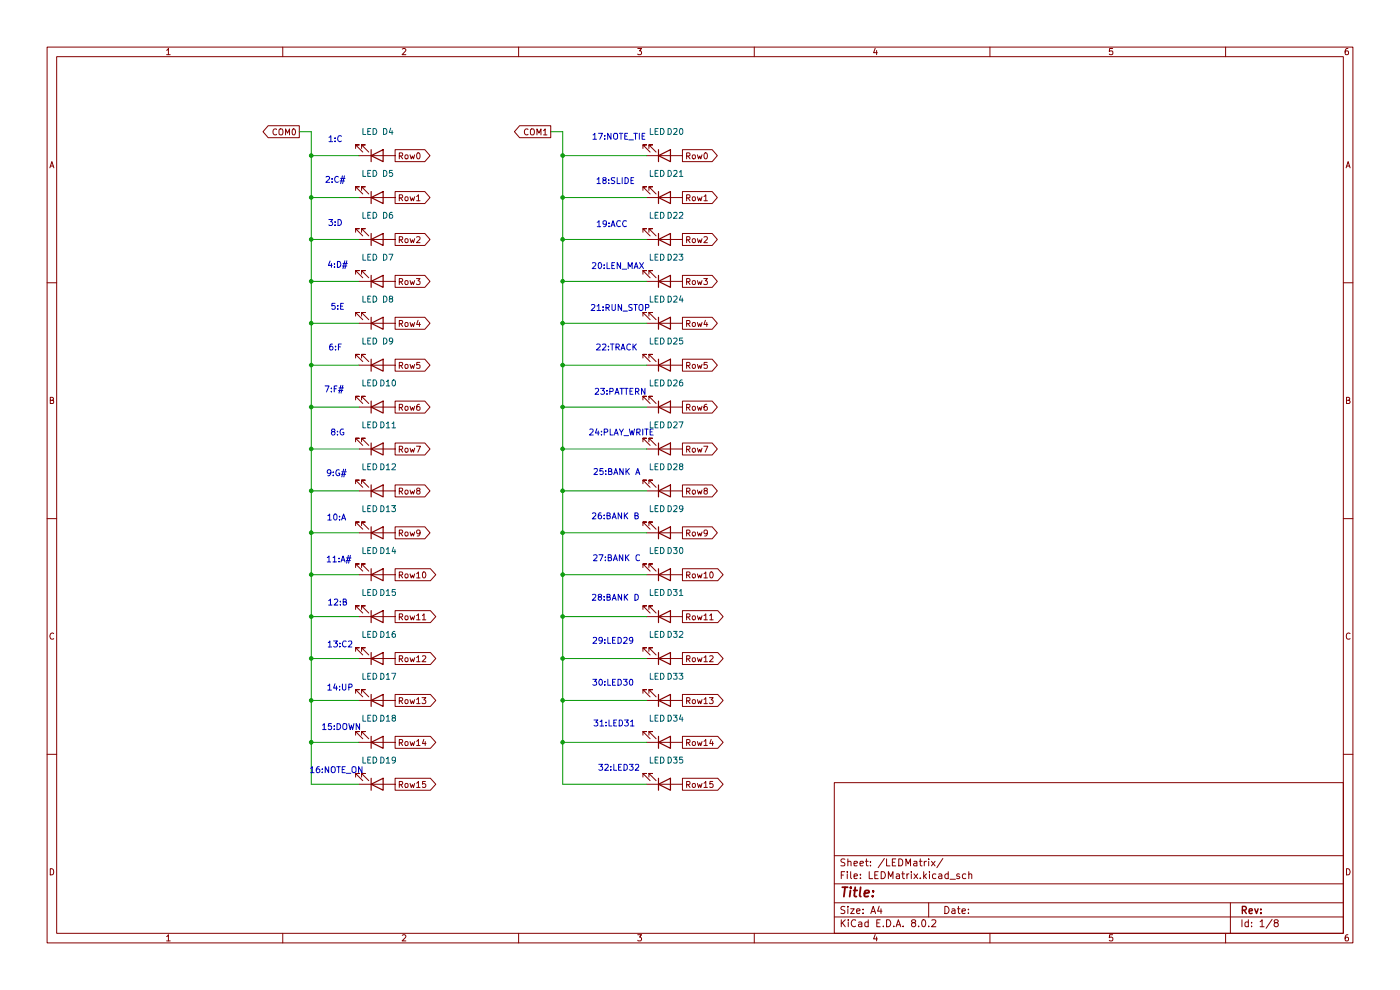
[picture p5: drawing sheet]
(kicad_sch
 (version 20231120)
 (generator "eeschema")
 (generator_version "8.0")
 (paper "A4")
 (lib_symbols
  (symbol "Device:LED"
   (pin_numbers hide)
   (pin_names
    (offset 1.016) hide) (exclude_from_sim no) (in_bom yes) (on_board yes)
   (property "Reference" "D" (at 0 2.54 0) (effects (font (size 1.27 1.27))))
   (property "Value" "LED" (at 0 -2.54 0) (effects (font (size 1.27 1.27))))
   (property "Footprint" "" (at 0 0 0) (effects (font (size 1.27 1.27)) (hide yes)))
   (property "Datasheet" "~" (at 0 0 0) (effects (font (size 1.27 1.27)) (hide yes)))
   (property "Description" "Light emitting diode" (at 0 0 0) (effects (font (size 1.27 1.27)) (hide yes)))
   (symbol "LED_0_1"
    (polyline (pts (xy -1.27 -1.27) (xy -1.27 1.27)) (stroke (width 0.254) (type default)) (fill (type none)))
    (polyline (pts (xy -1.27 0) (xy 1.27 0)) (stroke (width 0) (type default)) (fill (type none)))
    (polyline (pts (xy 1.27 -1.27) (xy 1.27 1.27) (xy -1.27 0) (xy 1.27 -1.27)) (stroke (width 0.254) (type default)) (fill (type none)))
    (polyline (pts (xy -3.048 -0.762) (xy -4.572 -2.286) (xy -3.81 -2.286) (xy -4.572 -2.286) (xy -4.572 -1.524)) (stroke (width 0) (type default)) (fill (type none)))
    (polyline (pts (xy -1.778 -0.762) (xy -3.302 -2.286) (xy -2.54 -2.286) (xy -3.302 -2.286) (xy -3.302 -1.524)) (stroke (width 0) (type default)) (fill (type none))))
   (symbol "LED_1_1"
    (pin passive line (at -3.81 0 0) (length 2.54) (name "K" (effects (font (size 1.27 1.27)))) (number "1" (effects (font (size 1.27 1.27)))))
    (pin passive line (at 3.81 0 180) (length 2.54) (name "A" (effects (font (size 1.27 1.27)))) (number "2" (effects (font (size 1.27 1.27))))))))
 (junction
  (at 66.04 148.59)
  (diameter 0)
  (color 0 0 0 0))
 (junction
  (at 119.38 157.48)
  (diameter 0)
  (color 0 0 0 0))
 (junction
  (at 119.38 139.7)
  (diameter 0)
  (color 0 0 0 0))
 (junction
  (at 119.38 104.14)
  (diameter 0)
  (color 0 0 0 0))
 (junction
  (at 119.38 33.02)
  (diameter 0)
  (color 0 0 0 0))
 (junction
  (at 66.04 95.25)
  (diameter 0)
  (color 0 0 0 0))
 (junction
  (at 119.38 113.03)
  (diameter 0)
  (color 0 0 0 0))
 (junction
  (at 119.38 148.59)
  (diameter 0)
  (color 0 0 0 0))
 (junction
  (at 66.04 77.47)
  (diameter 0)
  (color 0 0 0 0))
 (junction
  (at 66.04 33.02)
  (diameter 0)
  (color 0 0 0 0))
 (junction
  (at 119.38 77.47)
  (diameter 0)
  (color 0 0 0 0))
 (junction
  (at 119.38 41.91)
  (diameter 0)
  (color 0 0 0 0))
 (junction
  (at 66.04 104.14)
  (diameter 0)
  (color 0 0 0 0))
 (junction
  (at 119.38 121.92)
  (diameter 0)
  (color 0 0 0 0))
 (junction
  (at 119.38 50.8)
  (diameter 0)
  (color 0 0 0 0))
 (junction
  (at 66.04 50.8)
  (diameter 0)
  (color 0 0 0 0))
 (junction
  (at 119.38 95.25)
  (diameter 0)
  (color 0 0 0 0))
 (junction
  (at 66.04 139.7)
  (diameter 0)
  (color 0 0 0 0))
 (junction
  (at 66.04 41.91)
  (diameter 0)
  (color 0 0 0 0))
 (junction
  (at 66.04 157.48)
  (diameter 0)
  (color 0 0 0 0))
 (junction
  (at 119.38 68.58)
  (diameter 0)
  (color 0 0 0 0))
 (junction
  (at 66.04 113.03)
  (diameter 0)
  (color 0 0 0 0))
 (junction
  (at 119.38 59.69)
  (diameter 0)
  (color 0 0 0 0))
 (junction
  (at 119.38 130.81)
  (diameter 0)
  (color 0 0 0 0))
 (junction
  (at 66.04 68.58)
  (diameter 0)
  (color 0 0 0 0))
 (junction
  (at 66.04 121.92)
  (diameter 0)
  (color 0 0 0 0))
 (junction
  (at 119.38 86.36)
  (diameter 0)
  (color 0 0 0 0))
 (junction
  (at 66.04 130.81)
  (diameter 0)
  (color 0 0 0 0))
 (junction
  (at 66.04 86.36)
  (diameter 0)
  (color 0 0 0 0))
 (junction
  (at 66.04 59.69)
  (diameter 0)
  (color 0 0 0 0))
 (wire
  (pts (xy 119.38 148.59) (xy 119.38 157.48))
  (stroke (width 0) (type default)))
 (wire
  (pts (xy 119.38 121.92) (xy 137.16 121.92))
  (stroke (width 0) (type default)))
 (wire
  (pts (xy 119.38 68.58) (xy 119.38 77.47))
  (stroke (width 0) (type default)))
 (wire
  (pts (xy 119.38 41.91) (xy 119.38 50.8))
  (stroke (width 0) (type default)))
 (wire
  (pts (xy 63.5 27.94) (xy 66.04 27.94))
  (stroke (width 0) (type default)))
 (wire
  (pts (xy 119.38 139.7) (xy 119.38 148.59))
  (stroke (width 0) (type default)))
 (wire
  (pts (xy 119.38 121.92) (xy 119.38 130.81))
  (stroke (width 0) (type default)))
 (wire
  (pts (xy 66.04 148.59) (xy 66.04 157.48))
  (stroke (width 0) (type default)))
 (wire
  (pts (xy 119.38 113.03) (xy 119.38 121.92))
  (stroke (width 0) (type default)))
 (wire
  (pts (xy 76.2 121.92) (xy 66.04 121.92))
  (stroke (width 0) (type default)))
 (wire
  (pts (xy 119.38 95.25) (xy 119.38 104.14))
  (stroke (width 0) (type default)))
 (wire
  (pts (xy 119.38 139.7) (xy 137.16 139.7))
  (stroke (width 0) (type default)))
 (wire
  (pts (xy 66.04 41.91) (xy 66.04 50.8))
  (stroke (width 0) (type default)))
 (wire
  (pts (xy 76.2 157.48) (xy 66.04 157.48))
  (stroke (width 0) (type default)))
 (wire
  (pts (xy 119.38 166.37) (xy 137.16 166.37))
  (stroke (width 0) (type default)))
 (wire
  (pts (xy 66.04 113.03) (xy 66.04 121.92))
  (stroke (width 0) (type default)))
 (wire
  (pts (xy 76.2 148.59) (xy 66.04 148.59))
  (stroke (width 0) (type default)))
 (wire
  (pts (xy 119.38 59.69) (xy 119.38 68.58))
  (stroke (width 0) (type default)))
 (wire
  (pts (xy 119.38 95.25) (xy 137.16 95.25))
  (stroke (width 0) (type default)))
 (wire
  (pts (xy 76.2 104.14) (xy 66.04 104.14))
  (stroke (width 0) (type default)))
 (wire
  (pts (xy 66.04 77.47) (xy 66.04 86.36))
  (stroke (width 0) (type default)))
 (wire
  (pts (xy 66.04 121.92) (xy 66.04 130.81))
  (stroke (width 0) (type default)))
 (wire
  (pts (xy 66.04 130.81) (xy 66.04 139.7))
  (stroke (width 0) (type default)))
 (wire
  (pts (xy 119.38 113.03) (xy 137.16 113.03))
  (stroke (width 0) (type default)))
 (wire
  (pts (xy 76.2 95.25) (xy 66.04 95.25))
  (stroke (width 0) (type default)))
 (wire
  (pts (xy 66.04 86.36) (xy 66.04 95.25))
  (stroke (width 0) (type default)))
 (wire
  (pts (xy 119.38 130.81) (xy 119.38 139.7))
  (stroke (width 0) (type default)))
 (wire
  (pts (xy 76.2 130.81) (xy 66.04 130.81))
  (stroke (width 0) (type default)))
 (wire
  (pts (xy 76.2 50.8) (xy 66.04 50.8))
  (stroke (width 0) (type default)))
 (wire
  (pts (xy 119.38 27.94) (xy 119.38 33.02))
  (stroke (width 0) (type default)))
 (wire
  (pts (xy 76.2 113.03) (xy 66.04 113.03))
  (stroke (width 0) (type default)))
 (wire
  (pts (xy 119.38 33.02) (xy 119.38 41.91))
  (stroke (width 0) (type default)))
 (wire
  (pts (xy 119.38 130.81) (xy 137.16 130.81))
  (stroke (width 0) (type default)))
 (wire
  (pts (xy 66.04 157.48) (xy 66.04 166.37))
  (stroke (width 0) (type default)))
 (wire
  (pts (xy 66.04 50.8) (xy 66.04 59.69))
  (stroke (width 0) (type default)))
 (wire
  (pts (xy 119.38 86.36) (xy 137.16 86.36))
  (stroke (width 0) (type default)))
 (wire
  (pts (xy 76.2 86.36) (xy 66.04 86.36))
  (stroke (width 0) (type default)))
 (wire
  (pts (xy 66.04 59.69) (xy 66.04 68.58))
  (stroke (width 0) (type default)))
 (wire
  (pts (xy 119.38 157.48) (xy 119.38 166.37))
  (stroke (width 0) (type default)))
 (wire
  (pts (xy 119.38 50.8) (xy 119.38 59.69))
  (stroke (width 0) (type default)))
 (wire
  (pts (xy 76.2 41.91) (xy 66.04 41.91))
  (stroke (width 0) (type default)))
 (wire
  (pts (xy 76.2 139.7) (xy 66.04 139.7))
  (stroke (width 0) (type default)))
 (wire
  (pts (xy 119.38 33.02) (xy 137.16 33.02))
  (stroke (width 0) (type default)))
 (wire
  (pts (xy 76.2 33.02) (xy 66.04 33.02))
  (stroke (width 0) (type default)))
 (wire
  (pts (xy 119.38 41.91) (xy 137.16 41.91))
  (stroke (width 0) (type default)))
 (wire
  (pts (xy 119.38 157.48) (xy 137.16 157.48))
  (stroke (width 0) (type default)))
 (wire
  (pts (xy 76.2 77.47) (xy 66.04 77.47))
  (stroke (width 0) (type default)))
 (wire
  (pts (xy 119.38 77.47) (xy 137.16 77.47))
  (stroke (width 0) (type default)))
 (wire
  (pts (xy 119.38 59.69) (xy 137.16 59.69))
  (stroke (width 0) (type default)))
 (wire
  (pts (xy 76.2 59.69) (xy 66.04 59.69))
  (stroke (width 0) (type default)))
 (wire
  (pts (xy 119.38 104.14) (xy 137.16 104.14))
  (stroke (width 0) (type default)))
 (wire
  (pts (xy 119.38 77.47) (xy 119.38 86.36))
  (stroke (width 0) (type default)))
 (wire
  (pts (xy 119.38 68.58) (xy 137.16 68.58))
  (stroke (width 0) (type default)))
 (wire
  (pts (xy 66.04 27.94) (xy 66.04 33.02))
  (stroke (width 0) (type default)))
 (wire
  (pts (xy 119.38 148.59) (xy 137.16 148.59))
  (stroke (width 0) (type default)))
 (wire
  (pts (xy 66.04 95.25) (xy 66.04 104.14))
  (stroke (width 0) (type default)))
 (wire
  (pts (xy 119.38 86.36) (xy 119.38 95.25))
  (stroke (width 0) (type default)))
 (wire
  (pts (xy 119.38 50.8) (xy 137.16 50.8))
  (stroke (width 0) (type default)))
 (wire
  (pts (xy 119.38 104.14) (xy 119.38 113.03))
  (stroke (width 0) (type default)))
 (wire
  (pts (xy 66.04 104.14) (xy 66.04 113.03))
  (stroke (width 0) (type default)))
 (wire
  (pts (xy 76.2 68.58) (xy 66.04 68.58))
  (stroke (width 0) (type default)))
 (wire
  (pts (xy 76.2 166.37) (xy 66.04 166.37))
  (stroke (width 0) (type default)))
 (wire
  (pts (xy 66.04 33.02) (xy 66.04 41.91))
  (stroke (width 0) (type default)))
 (wire
  (pts (xy 66.04 139.7) (xy 66.04 148.59))
  (stroke (width 0) (type default)))
 (wire
  (pts (xy 116.84 27.94) (xy 119.38 27.94))
  (stroke (width 0) (type default)))
 (wire
  (pts (xy 66.04 68.58) (xy 66.04 77.47))
  (stroke (width 0) (type default)))
 (text "14:UP"
  (exclude_from_sim no)
  (at 72.136 146.05 0)
  (effects (font (size 1.27 1.27))))
 (text "18:SLIDE"
  (exclude_from_sim no)
  (at 130.556 38.608 0)
  (effects (font (size 1.27 1.27))))
 (text "31:LED31"
  (exclude_from_sim no)
  (at 130.302 153.67 0)
  (effects (font (size 1.27 1.27))))
 (text "3:D"
  (exclude_from_sim no)
  (at 71.12 47.498 0)
  (effects (font (size 1.27 1.27))))
 (text "28:BANK D"
  (exclude_from_sim no)
  (at 130.556 127 0)
  (effects (font (size 1.27 1.27))))
 (text "13:C2"
  (exclude_from_sim no)
  (at 72.136 136.906 0)
  (effects (font (size 1.27 1.27))))
 (text "32:LED32"
  (exclude_from_sim no)
  (at 131.318 163.068 0)
  (effects (font (size 1.27 1.27))))
 (text "21:RUN_STOP"
  (exclude_from_sim no)
  (at 131.572 65.532 0)
  (effects (font (size 1.27 1.27))))
 (text "25:BANK A"
  (exclude_from_sim no)
  (at 130.81 100.33 0)
  (effects (font (size 1.27 1.27))))
 (text "6:F\n"
  (exclude_from_sim no)
  (at 71.12 73.914 0)
  (effects (font (size 1.27 1.27))))
 (text "15:DOWN"
  (exclude_from_sim no)
  (at 72.39 154.432 0)
  (effects (font (size 1.27 1.27))))
 (text "30:LED30"
  (exclude_from_sim no)
  (at 130.048 145.034 0)
  (effects (font (size 1.27 1.27))))
 (text "22:TRACK"
  (exclude_from_sim no)
  (at 130.81 73.914 0)
  (effects (font (size 1.27 1.27))))
 (text "11:A#"
  (exclude_from_sim no)
  (at 71.882 118.872 0)
  (effects (font (size 1.27 1.27))))
 (text "5:E"
  (exclude_from_sim no)
  (at 71.628 65.278 0)
  (effects (font (size 1.27 1.27))))
 (text "19:ACC"
  (exclude_from_sim no)
  (at 129.794 47.752 0)
  (effects (font (size 1.27 1.27))))
 (text "17:NOTE_TIE"
  (exclude_from_sim no)
  (at 131.318 29.21 0)
  (effects (font (size 1.27 1.27))))
 (text "20:LEN_MAX"
  (exclude_from_sim no)
  (at 131.064 56.642 0)
  (effects (font (size 1.27 1.27))))
 (text "10:A"
  (exclude_from_sim no)
  (at 71.374 109.982 0)
  (effects (font (size 1.27 1.27))))
 (text "29:LED29"
  (exclude_from_sim no)
  (at 130.048 136.144 0)
  (effects (font (size 1.27 1.27))))
 (text "12:B"
  (exclude_from_sim no)
  (at 71.628 128.016 0)
  (effects (font (size 1.27 1.27))))
 (text "8:G"
  (exclude_from_sim no)
  (at 71.628 91.948 0)
  (effects (font (size 1.27 1.27))))
 (text "4:D#"
  (exclude_from_sim no)
  (at 71.628 56.388 0)
  (effects (font (size 1.27 1.27))))
 (text "26:BANK B"
  (exclude_from_sim no)
  (at 130.556 109.728 0)
  (effects (font (size 1.27 1.27))))
 (text "9:G#"
  (exclude_from_sim no)
  (at 71.374 100.584 0)
  (effects (font (size 1.27 1.27))))
 (text "2:C#"
  (exclude_from_sim no)
  (at 71.12 38.354 0)
  (effects (font (size 1.27 1.27))))
 (text "1:C"
  (exclude_from_sim no)
  (at 71.12 29.718 0)
  (effects (font (size 1.27 1.27))))
 (text "7:F#\n"
  (exclude_from_sim no)
  (at 70.866 82.804 0)
  (effects (font (size 1.27 1.27))))
 (text "27:BANK C"
  (exclude_from_sim no)
  (at 130.81 118.618 0)
  (effects (font (size 1.27 1.27))))
 (text "16:NOTE_ON"
  (exclude_from_sim no)
  (at 71.374 163.576 0)
  (effects (font (size 1.27 1.27))))
 (text "24:PLAY_WRITE"
  (exclude_from_sim no)
  (at 131.826 91.948 0)
  (effects (font (size 1.27 1.27))))
 (text "23:PATTERN"
  (exclude_from_sim no)
  (at 131.572 83.312 0)
  (effects (font (size 1.27 1.27))))
 (global_label "Row0"
  (shape output)
  (at 83.82 33.02 0)
  (fields_autoplaced yes)
  (effects (font (size 1.27 1.27)) (justify left))
  (property "Intersheetrefs" "${INTERSHEET_REFS}" (at 91.7642 33.02 0) (effects (font (size 1.27 1.27)) (justify left) (hide yes))))
 (global_label "Row2"
  (shape output)
  (at 144.78 50.8 0)
  (fields_autoplaced yes)
  (effects (font (size 1.27 1.27)) (justify left))
  (property "Intersheetrefs" "${INTERSHEET_REFS}" (at 152.7242 50.8 0) (effects (font (size 1.27 1.27)) (justify left) (hide yes))))
 (global_label "Row2"
  (shape output)
  (at 83.82 50.8 0)
  (fields_autoplaced yes)
  (effects (font (size 1.27 1.27)) (justify left))
  (property "Intersheetrefs" "${INTERSHEET_REFS}" (at 91.7642 50.8 0) (effects (font (size 1.27 1.27)) (justify left) (hide yes))))
 (global_label "Row3"
  (shape output)
  (at 144.78 59.69 0)
  (fields_autoplaced yes)
  (effects (font (size 1.27 1.27)) (justify left))
  (property "Intersheetrefs" "${INTERSHEET_REFS}" (at 152.7242 59.69 0) (effects (font (size 1.27 1.27)) (justify left) (hide yes))))
 (global_label "Row5"
  (shape output)
  (at 83.82 77.47 0)
  (fields_autoplaced yes)
  (effects (font (size 1.27 1.27)) (justify left))
  (property "Intersheetrefs" "${INTERSHEET_REFS}" (at 91.7642 77.47 0) (effects (font (size 1.27 1.27)) (justify left) (hide yes))))
 (global_label "Row6"
  (shape output)
  (at 83.82 86.36 0)
  (fields_autoplaced yes)
  (effects (font (size 1.27 1.27)) (justify left))
  (property "Intersheetrefs" "${INTERSHEET_REFS}" (at 91.7642 86.36 0) (effects (font (size 1.27 1.27)) (justify left) (hide yes))))
 (global_label "Row14"
  (shape output)
  (at 144.78 157.48 0)
  (fields_autoplaced yes)
  (effects (font (size 1.27 1.27)) (justify left))
  (property "Intersheetrefs" "${INTERSHEET_REFS}" (at 152.7242 157.48 0) (effects (font (size 1.27 1.27)) (justify left) (hide yes))))
 (global_label "Row8"
  (shape output)
  (at 83.82 104.14 0)
  (fields_autoplaced yes)
  (effects (font (size 1.27 1.27)) (justify left))
  (property "Intersheetrefs" "${INTERSHEET_REFS}" (at 91.7642 104.14 0) (effects (font (size 1.27 1.27)) (justify left) (hide yes))))
 (global_label "Row7"
  (shape output)
  (at 83.82 95.25 0)
  (fields_autoplaced yes)
  (effects (font (size 1.27 1.27)) (justify left))
  (property "Intersheetrefs" "${INTERSHEET_REFS}" (at 91.7642 95.25 0) (effects (font (size 1.27 1.27)) (justify left) (hide yes))))
 (global_label "Row13"
  (shape output)
  (at 83.82 148.59 0)
  (fields_autoplaced yes)
  (effects (font (size 1.27 1.27)) (justify left))
  (property "Intersheetrefs" "${INTERSHEET_REFS}" (at 91.7642 148.59 0) (effects (font (size 1.27 1.27)) (justify left) (hide yes))))
 (global_label "Row1"
  (shape output)
  (at 144.78 41.91 0)
  (fields_autoplaced yes)
  (effects (font (size 1.27 1.27)) (justify left))
  (property "Intersheetrefs" "${INTERSHEET_REFS}" (at 152.7242 41.91 0) (effects (font (size 1.27 1.27)) (justify left) (hide yes))))
 (global_label "Row11"
  (shape output)
  (at 83.82 130.81 0)
  (fields_autoplaced yes)
  (effects (font (size 1.27 1.27)) (justify left))
  (property "Intersheetrefs" "${INTERSHEET_REFS}" (at 91.7642 130.81 0) (effects (font (size 1.27 1.27)) (justify left) (hide yes))))
 (global_label "Row9"
  (shape output)
  (at 144.78 113.03 0)
  (fields_autoplaced yes)
  (effects (font (size 1.27 1.27)) (justify left))
  (property "Intersheetrefs" "${INTERSHEET_REFS}" (at 152.7242 113.03 0) (effects (font (size 1.27 1.27)) (justify left) (hide yes))))
 (global_label "Row14"
  (shape output)
  (at 83.82 157.48 0)
  (fields_autoplaced yes)
  (effects (font (size 1.27 1.27)) (justify left))
  (property "Intersheetrefs" "${INTERSHEET_REFS}" (at 91.7642 157.48 0) (effects (font (size 1.27 1.27)) (justify left) (hide yes))))
 (global_label "Row7"
  (shape output)
  (at 144.78 95.25 0)
  (fields_autoplaced yes)
  (effects (font (size 1.27 1.27)) (justify left))
  (property "Intersheetrefs" "${INTERSHEET_REFS}" (at 152.7242 95.25 0) (effects (font (size 1.27 1.27)) (justify left) (hide yes))))
 (global_label "Row0"
  (shape output)
  (at 144.78 33.02 0)
  (fields_autoplaced yes)
  (effects (font (size 1.27 1.27)) (justify left))
  (property "Intersheetrefs" "${INTERSHEET_REFS}" (at 152.7242 33.02 0) (effects (font (size 1.27 1.27)) (justify left) (hide yes))))
 (global_label "Row15"
  (shape output)
  (at 83.82 166.37 0)
  (fields_autoplaced yes)
  (effects (font (size 1.27 1.27)) (justify left))
  (property "Intersheetrefs" "${INTERSHEET_REFS}" (at 91.7642 166.37 0) (effects (font (size 1.27 1.27)) (justify left) (hide yes))))
 (global_label "Row10"
  (shape output)
  (at 83.82 121.92 0)
  (fields_autoplaced yes)
  (effects (font (size 1.27 1.27)) (justify left))
  (property "Intersheetrefs" "${INTERSHEET_REFS}" (at 91.7642 121.92 0) (effects (font (size 1.27 1.27)) (justify left) (hide yes))))
 (global_label "Row9"
  (shape output)
  (at 83.82 113.03 0)
  (fields_autoplaced yes)
  (effects (font (size 1.27 1.27)) (justify left))
  (property "Intersheetrefs" "${INTERSHEET_REFS}" (at 91.7642 113.03 0) (effects (font (size 1.27 1.27)) (justify left) (hide yes))))
 (global_label "Row12"
  (shape output)
  (at 144.78 139.7 0)
  (fields_autoplaced yes)
  (effects (font (size 1.27 1.27)) (justify left))
  (property "Intersheetrefs" "${INTERSHEET_REFS}" (at 152.7242 139.7 0) (effects (font (size 1.27 1.27)) (justify left) (hide yes))))
 (global_label "COM1"
  (shape output)
  (at 116.84 27.94 180)
  (fields_autoplaced yes)
  (effects (font (size 1.27 1.27)) (justify right))
  (property "Intersheetrefs" "${INTERSHEET_REFS}" (at 103.5739 27.94 0) (effects (font (size 1.27 1.27)) (justify right) (hide yes))))
 (global_label "Row6"
  (shape output)
  (at 144.78 86.36 0)
  (fields_autoplaced yes)
  (effects (font (size 1.27 1.27)) (justify left))
  (property "Intersheetrefs" "${INTERSHEET_REFS}" (at 152.7242 86.36 0) (effects (font (size 1.27 1.27)) (justify left) (hide yes))))
 (global_label "Row15"
  (shape output)
  (at 144.78 166.37 0)
  (fields_autoplaced yes)
  (effects (font (size 1.27 1.27)) (justify left))
  (property "Intersheetrefs" "${INTERSHEET_REFS}" (at 152.7242 166.37 0) (effects (font (size 1.27 1.27)) (justify left) (hide yes))))
 (global_label "Row4"
  (shape output)
  (at 83.82 68.58 0)
  (fields_autoplaced yes)
  (effects (font (size 1.27 1.27)) (justify left))
  (property "Intersheetrefs" "${INTERSHEET_REFS}" (at 91.7642 68.58 0) (effects (font (size 1.27 1.27)) (justify left) (hide yes))))
 (global_label "Row8"
  (shape output)
  (at 144.78 104.14 0)
  (fields_autoplaced yes)
  (effects (font (size 1.27 1.27)) (justify left))
  (property "Intersheetrefs" "${INTERSHEET_REFS}" (at 152.7242 104.14 0) (effects (font (size 1.27 1.27)) (justify left) (hide yes))))
 (global_label "Row10"
  (shape output)
  (at 144.78 121.92 0)
  (fields_autoplaced yes)
  (effects (font (size 1.27 1.27)) (justify left))
  (property "Intersheetrefs" "${INTERSHEET_REFS}" (at 152.7242 121.92 0) (effects (font (size 1.27 1.27)) (justify left) (hide yes))))
 (global_label "Row11"
  (shape output)
  (at 144.78 130.81 0)
  (fields_autoplaced yes)
  (effects (font (size 1.27 1.27)) (justify left))
  (property "Intersheetrefs" "${INTERSHEET_REFS}" (at 152.7242 130.81 0) (effects (font (size 1.27 1.27)) (justify left) (hide yes))))
 (global_label "Row5"
  (shape output)
  (at 144.78 77.47 0)
  (fields_autoplaced yes)
  (effects (font (size 1.27 1.27)) (justify left))
  (property "Intersheetrefs" "${INTERSHEET_REFS}" (at 152.7242 77.47 0) (effects (font (size 1.27 1.27)) (justify left) (hide yes))))
 (global_label "Row1"
  (shape output)
  (at 83.82 41.91 0)
  (fields_autoplaced yes)
  (effects (font (size 1.27 1.27)) (justify left))
  (property "Intersheetrefs" "${INTERSHEET_REFS}" (at 91.7642 41.91 0) (effects (font (size 1.27 1.27)) (justify left) (hide yes))))
 (global_label "Row12"
  (shape output)
  (at 83.82 139.7 0)
  (fields_autoplaced yes)
  (effects (font (size 1.27 1.27)) (justify left))
  (property "Intersheetrefs" "${INTERSHEET_REFS}" (at 91.7642 139.7 0) (effects (font (size 1.27 1.27)) (justify left) (hide yes))))
 (global_label "Row3"
  (shape output)
  (at 83.82 59.69 0)
  (fields_autoplaced yes)
  (effects (font (size 1.27 1.27)) (justify left))
  (property "Intersheetrefs" "${INTERSHEET_REFS}" (at 91.7642 59.69 0) (effects (font (size 1.27 1.27)) (justify left) (hide yes))))
 (global_label "Row13"
  (shape output)
  (at 144.78 148.59 0)
  (fields_autoplaced yes)
  (effects (font (size 1.27 1.27)) (justify left))
  (property "Intersheetrefs" "${INTERSHEET_REFS}" (at 152.7242 148.59 0) (effects (font (size 1.27 1.27)) (justify left) (hide yes))))
 (global_label "Row4"
  (shape output)
  (at 144.78 68.58 0)
  (fields_autoplaced yes)
  (effects (font (size 1.27 1.27)) (justify left))
  (property "Intersheetrefs" "${INTERSHEET_REFS}" (at 152.7242 68.58 0) (effects (font (size 1.27 1.27)) (justify left) (hide yes))))
 (global_label "COM0"
  (shape output)
  (at 63.5 27.94 180)
  (fields_autoplaced yes)
  (effects (font (size 1.27 1.27)) (justify right))
  (property "Intersheetrefs" "${INTERSHEET_REFS}" (at 50.2339 27.94 0) (effects (font (size 1.27 1.27)) (justify right) (hide yes))))
 (symbol
  (lib_id "Device:LED")
  (at 140.97 104.14 0)
  (mirror x)
  (unit 1)
  (exclude_from_sim no)
  (in_bom yes)
  (on_board yes)
  (dnp no)
  (property "Reference" "D28" (at 143.256 99.06 0) (effects (font (size 1.27 1.27))))
  (property "Value" "LED" (at 139.3825 99.06 0) (effects (font (size 1.27 1.27))))
  (property "Footprint" "LED_THT:LED_D3.0mm" (at 140.97 104.14 0) (effects (font (size 1.27 1.27)) (hide yes)))
  (property "Datasheet" "~" (at 140.97 104.14 0) (effects (font (size 1.27 1.27)) (hide yes)))
  (property "Description" "Light emitting diode" (at 140.97 104.14 0) (effects (font (size 1.27 1.27)) (hide yes)))
  (pin "1")
  (pin "2")
  (instances (project "HT16K33Panel" (path "" (reference "D28") (unit 1))) (project "frontPanel" (path "" (reference "D28") (unit 1)))))
 (symbol
  (lib_id "Device:LED")
  (at 80.01 139.7 0)
  (mirror x)
  (unit 1)
  (exclude_from_sim no)
  (in_bom yes)
  (on_board yes)
  (dnp no)
  (property "Reference" "D16" (at 82.296 134.62 0) (effects (font (size 1.27 1.27))))
  (property "Value" "LED" (at 78.4225 134.62 0) (effects (font (size 1.27 1.27))))
  (property "Footprint" "LED_THT:LED_D3.0mm" (at 80.01 139.7 0) (effects (font (size 1.27 1.27)) (hide yes)))
  (property "Datasheet" "~" (at 80.01 139.7 0) (effects (font (size 1.27 1.27)) (hide yes)))
  (property "Description" "Light emitting diode" (at 80.01 139.7 0) (effects (font (size 1.27 1.27)) (hide yes)))
  (pin "1")
  (pin "2")
  (instances (project "HT16K33Panel" (path "" (reference "D16") (unit 1))) (project "frontPanel" (path "" (reference "D16") (unit 1)))))
 (symbol
  (lib_id "Device:LED")
  (at 140.97 148.59 0)
  (mirror x)
  (unit 1)
  (exclude_from_sim no)
  (in_bom yes)
  (on_board yes)
  (dnp no)
  (property "Reference" "D33" (at 143.256 143.51 0) (effects (font (size 1.27 1.27))))
  (property "Value" "LED" (at 139.3825 143.51 0) (effects (font (size 1.27 1.27))))
  (property "Footprint" "LED_THT:LED_D3.0mm" (at 140.97 148.59 0) (effects (font (size 1.27 1.27)) (hide yes)))
  (property "Datasheet" "~" (at 140.97 148.59 0) (effects (font (size 1.27 1.27)) (hide yes)))
  (property "Description" "Light emitting diode" (at 140.97 148.59 0) (effects (font (size 1.27 1.27)) (hide yes)))
  (pin "1")
  (pin "2")
  (instances (project "HT16K33Panel" (path "" (reference "D33") (unit 1))) (project "frontPanel" (path "" (reference "D33") (unit 1)))))
 (symbol
  (lib_id "Device:LED")
  (at 80.01 166.37 0)
  (mirror x)
  (unit 1)
  (exclude_from_sim no)
  (in_bom yes)
  (on_board yes)
  (dnp no)
  (property "Reference" "D19" (at 82.296 161.29 0) (effects (font (size 1.27 1.27))))
  (property "Value" "LED" (at 78.4225 161.29 0) (effects (font (size 1.27 1.27))))
  (property "Footprint" "LED_THT:LED_D3.0mm" (at 80.01 166.37 0) (effects (font (size 1.27 1.27)) (hide yes)))
  (property "Datasheet" "~" (at 80.01 166.37 0) (effects (font (size 1.27 1.27)) (hide yes)))
  (property "Description" "Light emitting diode" (at 80.01 166.37 0) (effects (font (size 1.27 1.27)) (hide yes)))
  (pin "1")
  (pin "2")
  (instances (project "HT16K33Panel" (path "" (reference "D19") (unit 1))) (project "frontPanel" (path "" (reference "D19") (unit 1)))))
 (symbol
  (lib_id "Device:LED")
  (at 80.01 157.48 0)
  (mirror x)
  (unit 1)
  (exclude_from_sim no)
  (in_bom yes)
  (on_board yes)
  (dnp no)
  (property "Reference" "D18" (at 82.296 152.4 0) (effects (font (size 1.27 1.27))))
  (property "Value" "LED" (at 78.4225 152.4 0) (effects (font (size 1.27 1.27))))
  (property "Footprint" "LED_THT:LED_D3.0mm" (at 80.01 157.48 0) (effects (font (size 1.27 1.27)) (hide yes)))
  (property "Datasheet" "~" (at 80.01 157.48 0) (effects (font (size 1.27 1.27)) (hide yes)))
  (property "Description" "Light emitting diode" (at 80.01 157.48 0) (effects (font (size 1.27 1.27)) (hide yes)))
  (pin "1")
  (pin "2")
  (instances (project "HT16K33Panel" (path "" (reference "D18") (unit 1))) (project "frontPanel" (path "" (reference "D18") (unit 1)))))
 (symbol
  (lib_id "Device:LED")
  (at 80.01 113.03 0)
  (mirror x)
  (unit 1)
  (exclude_from_sim no)
  (in_bom yes)
  (on_board yes)
  (dnp no)
  (property "Reference" "D13" (at 82.296 107.95 0) (effects (font (size 1.27 1.27))))
  (property "Value" "LED" (at 78.4225 107.95 0) (effects (font (size 1.27 1.27))))
  (property "Footprint" "LED_THT:LED_D3.0mm" (at 80.01 113.03 0) (effects (font (size 1.27 1.27)) (hide yes)))
  (property "Datasheet" "~" (at 80.01 113.03 0) (effects (font (size 1.27 1.27)) (hide yes)))
  (property "Description" "Light emitting diode" (at 80.01 113.03 0) (effects (font (size 1.27 1.27)) (hide yes)))
  (pin "1")
  (pin "2")
  (instances (project "HT16K33Panel" (path "" (reference "D13") (unit 1))) (project "frontPanel" (path "" (reference "D13") (unit 1)))))
 (symbol
  (lib_id "Device:LED")
  (at 140.97 59.69 0)
  (mirror x)
  (unit 1)
  (exclude_from_sim no)
  (in_bom yes)
  (on_board yes)
  (dnp no)
  (property "Reference" "D23" (at 143.256 54.61 0) (effects (font (size 1.27 1.27))))
  (property "Value" "LED" (at 139.3825 54.61 0) (effects (font (size 1.27 1.27))))
  (property "Footprint" "LED_THT:LED_D3.0mm" (at 140.97 59.69 0) (effects (font (size 1.27 1.27)) (hide yes)))
  (property "Datasheet" "~" (at 140.97 59.69 0) (effects (font (size 1.27 1.27)) (hide yes)))
  (property "Description" "Light emitting diode" (at 140.97 59.69 0) (effects (font (size 1.27 1.27)) (hide yes)))
  (pin "1")
  (pin "2")
  (instances (project "HT16K33Panel" (path "" (reference "D23") (unit 1))) (project "frontPanel" (path "" (reference "D23") (unit 1)))))
 (symbol
  (lib_id "Device:LED")
  (at 140.97 157.48 0)
  (mirror x)
  (unit 1)
  (exclude_from_sim no)
  (in_bom yes)
  (on_board yes)
  (dnp no)
  (property "Reference" "D34" (at 143.256 152.4 0) (effects (font (size 1.27 1.27))))
  (property "Value" "LED" (at 139.3825 152.4 0) (effects (font (size 1.27 1.27))))
  (property "Footprint" "LED_THT:LED_D3.0mm" (at 140.97 157.48 0) (effects (font (size 1.27 1.27)) (hide yes)))
  (property "Datasheet" "~" (at 140.97 157.48 0) (effects (font (size 1.27 1.27)) (hide yes)))
  (property "Description" "Light emitting diode" (at 140.97 157.48 0) (effects (font (size 1.27 1.27)) (hide yes)))
  (pin "1")
  (pin "2")
  (instances (project "HT16K33Panel" (path "" (reference "D34") (unit 1))) (project "frontPanel" (path "" (reference "D34") (unit 1)))))
 (symbol
  (lib_id "Device:LED")
  (at 140.97 130.81 0)
  (mirror x)
  (unit 1)
  (exclude_from_sim no)
  (in_bom yes)
  (on_board yes)
  (dnp no)
  (property "Reference" "D31" (at 143.256 125.73 0) (effects (font (size 1.27 1.27))))
  (property "Value" "LED" (at 139.3825 125.73 0) (effects (font (size 1.27 1.27))))
  (property "Footprint" "LED_THT:LED_D3.0mm" (at 140.97 130.81 0) (effects (font (size 1.27 1.27)) (hide yes)))
  (property "Datasheet" "~" (at 140.97 130.81 0) (effects (font (size 1.27 1.27)) (hide yes)))
  (property "Description" "Light emitting diode" (at 140.97 130.81 0) (effects (font (size 1.27 1.27)) (hide yes)))
  (pin "1")
  (pin "2")
  (instances (project "HT16K33Panel" (path "" (reference "D31") (unit 1))) (project "frontPanel" (path "" (reference "D31") (unit 1)))))
 (symbol
  (lib_id "Device:LED")
  (at 80.01 104.14 0)
  (mirror x)
  (unit 1)
  (exclude_from_sim no)
  (in_bom yes)
  (on_board yes)
  (dnp no)
  (property "Reference" "D12" (at 82.296 99.06 0) (effects (font (size 1.27 1.27))))
  (property "Value" "LED" (at 78.4225 99.06 0) (effects (font (size 1.27 1.27))))
  (property "Footprint" "LED_THT:LED_D3.0mm" (at 80.01 104.14 0) (effects (font (size 1.27 1.27)) (hide yes)))
  (property "Datasheet" "~" (at 80.01 104.14 0) (effects (font (size 1.27 1.27)) (hide yes)))
  (property "Description" "Light emitting diode" (at 80.01 104.14 0) (effects (font (size 1.27 1.27)) (hide yes)))
  (pin "1")
  (pin "2")
  (instances (project "HT16K33Panel" (path "" (reference "D12") (unit 1))) (project "frontPanel" (path "" (reference "D12") (unit 1)))))
 (symbol
  (lib_id "Device:LED")
  (at 140.97 113.03 0)
  (mirror x)
  (unit 1)
  (exclude_from_sim no)
  (in_bom yes)
  (on_board yes)
  (dnp no)
  (property "Reference" "D29" (at 143.256 107.95 0) (effects (font (size 1.27 1.27))))
  (property "Value" "LED" (at 139.3825 107.95 0) (effects (font (size 1.27 1.27))))
  (property "Footprint" "LED_THT:LED_D3.0mm" (at 140.97 113.03 0) (effects (font (size 1.27 1.27)) (hide yes)))
  (property "Datasheet" "~" (at 140.97 113.03 0) (effects (font (size 1.27 1.27)) (hide yes)))
  (property "Description" "Light emitting diode" (at 140.97 113.03 0) (effects (font (size 1.27 1.27)) (hide yes)))
  (pin "1")
  (pin "2")
  (instances (project "HT16K33Panel" (path "" (reference "D29") (unit 1))) (project "frontPanel" (path "" (reference "D29") (unit 1)))))
 (symbol
  (lib_id "Device:LED")
  (at 80.01 41.91 0)
  (mirror x)
  (unit 1)
  (exclude_from_sim no)
  (in_bom yes)
  (on_board yes)
  (dnp no)
  (property "Reference" "D5" (at 82.296 36.83 0) (effects (font (size 1.27 1.27))))
  (property "Value" "LED" (at 78.4225 36.83 0) (effects (font (size 1.27 1.27))))
  (property "Footprint" "LED_THT:LED_D3.0mm" (at 80.01 41.91 0) (effects (font (size 1.27 1.27)) (hide yes)))
  (property "Datasheet" "~" (at 80.01 41.91 0) (effects (font (size 1.27 1.27)) (hide yes)))
  (property "Description" "Light emitting diode" (at 80.01 41.91 0) (effects (font (size 1.27 1.27)) (hide yes)))
  (pin "1")
  (pin "2")
  (instances (project "HT16K33Panel" (path "" (reference "D5") (unit 1))) (project "frontPanel" (path "" (reference "D5") (unit 1)))))
 (symbol
  (lib_id "Device:LED")
  (at 80.01 68.58 0)
  (mirror x)
  (unit 1)
  (exclude_from_sim no)
  (in_bom yes)
  (on_board yes)
  (dnp no)
  (property "Reference" "D8" (at 82.296 63.5 0) (effects (font (size 1.27 1.27))))
  (property "Value" "LED" (at 78.4225 63.5 0) (effects (font (size 1.27 1.27))))
  (property "Footprint" "LED_THT:LED_D3.0mm" (at 80.01 68.58 0) (effects (font (size 1.27 1.27)) (hide yes)))
  (property "Datasheet" "~" (at 80.01 68.58 0) (effects (font (size 1.27 1.27)) (hide yes)))
  (property "Description" "Light emitting diode" (at 80.01 68.58 0) (effects (font (size 1.27 1.27)) (hide yes)))
  (pin "1")
  (pin "2")
  (instances (project "HT16K33Panel" (path "" (reference "D8") (unit 1))) (project "frontPanel" (path "" (reference "D8") (unit 1)))))
 (symbol
  (lib_id "Device:LED")
  (at 80.01 95.25 0)
  (mirror x)
  (unit 1)
  (exclude_from_sim no)
  (in_bom yes)
  (on_board yes)
  (dnp no)
  (property "Reference" "D11" (at 82.296 90.17 0) (effects (font (size 1.27 1.27))))
  (property "Value" "LED" (at 78.4225 90.17 0) (effects (font (size 1.27 1.27))))
  (property "Footprint" "LED_THT:LED_D3.0mm" (at 80.01 95.25 0) (effects (font (size 1.27 1.27)) (hide yes)))
  (property "Datasheet" "~" (at 80.01 95.25 0) (effects (font (size 1.27 1.27)) (hide yes)))
  (property "Description" "Light emitting diode" (at 80.01 95.25 0) (effects (font (size 1.27 1.27)) (hide yes)))
  (pin "1")
  (pin "2")
  (instances (project "HT16K33Panel" (path "" (reference "D11") (unit 1))) (project "frontPanel" (path "" (reference "D11") (unit 1)))))
 (symbol
  (lib_id "Device:LED")
  (at 140.97 86.36 0)
  (mirror x)
  (unit 1)
  (exclude_from_sim no)
  (in_bom yes)
  (on_board yes)
  (dnp no)
  (property "Reference" "D26" (at 143.256 81.28 0) (effects (font (size 1.27 1.27))))
  (property "Value" "LED" (at 139.3825 81.28 0) (effects (font (size 1.27 1.27))))
  (property "Footprint" "LED_THT:LED_D3.0mm" (at 140.97 86.36 0) (effects (font (size 1.27 1.27)) (hide yes)))
  (property "Datasheet" "~" (at 140.97 86.36 0) (effects (font (size 1.27 1.27)) (hide yes)))
  (property "Description" "Light emitting diode" (at 140.97 86.36 0) (effects (font (size 1.27 1.27)) (hide yes)))
  (pin "1")
  (pin "2")
  (instances (project "HT16K33Panel" (path "" (reference "D26") (unit 1))) (project "frontPanel" (path "" (reference "D26") (unit 1)))))
 (symbol
  (lib_id "Device:LED")
  (at 80.01 86.36 0)
  (mirror x)
  (unit 1)
  (exclude_from_sim no)
  (in_bom yes)
  (on_board yes)
  (dnp no)
  (property "Reference" "D10" (at 82.296 81.28 0) (effects (font (size 1.27 1.27))))
  (property "Value" "LED" (at 78.4225 81.28 0) (effects (font (size 1.27 1.27))))
  (property "Footprint" "LED_THT:LED_D3.0mm" (at 80.01 86.36 0) (effects (font (size 1.27 1.27)) (hide yes)))
  (property "Datasheet" "~" (at 80.01 86.36 0) (effects (font (size 1.27 1.27)) (hide yes)))
  (property "Description" "Light emitting diode" (at 80.01 86.36 0) (effects (font (size 1.27 1.27)) (hide yes)))
  (pin "1")
  (pin "2")
  (instances (project "HT16K33Panel" (path "" (reference "D10") (unit 1))) (project "frontPanel" (path "" (reference "D10") (unit 1)))))
 (symbol
  (lib_id "Device:LED")
  (at 140.97 68.58 0)
  (mirror x)
  (unit 1)
  (exclude_from_sim no)
  (in_bom yes)
  (on_board yes)
  (dnp no)
  (property "Reference" "D24" (at 143.256 63.5 0) (effects (font (size 1.27 1.27))))
  (property "Value" "LED" (at 139.3825 63.5 0) (effects (font (size 1.27 1.27))))
  (property "Footprint" "LED_THT:LED_D3.0mm" (at 140.97 68.58 0) (effects (font (size 1.27 1.27)) (hide yes)))
  (property "Datasheet" "~" (at 140.97 68.58 0) (effects (font (size 1.27 1.27)) (hide yes)))
  (property "Description" "Light emitting diode" (at 140.97 68.58 0) (effects (font (size 1.27 1.27)) (hide yes)))
  (pin "1")
  (pin "2")
  (instances (project "HT16K33Panel" (path "" (reference "D24") (unit 1))) (project "frontPanel" (path "" (reference "D24") (unit 1)))))
 (symbol
  (lib_id "Device:LED")
  (at 140.97 50.8 0)
  (mirror x)
  (unit 1)
  (exclude_from_sim no)
  (in_bom yes)
  (on_board yes)
  (dnp no)
  (property "Reference" "D22" (at 143.256 45.72 0) (effects (font (size 1.27 1.27))))
  (property "Value" "LED" (at 139.3825 45.72 0) (effects (font (size 1.27 1.27))))
  (property "Footprint" "LED_THT:LED_D3.0mm" (at 140.97 50.8 0) (effects (font (size 1.27 1.27)) (hide yes)))
  (property "Datasheet" "~" (at 140.97 50.8 0) (effects (font (size 1.27 1.27)) (hide yes)))
  (property "Description" "Light emitting diode" (at 140.97 50.8 0) (effects (font (size 1.27 1.27)) (hide yes)))
  (pin "1")
  (pin "2")
  (instances (project "HT16K33Panel" (path "" (reference "D22") (unit 1))) (project "frontPanel" (path "" (reference "D22") (unit 1)))))
 (symbol
  (lib_id "Device:LED")
  (at 140.97 166.37 0)
  (mirror x)
  (unit 1)
  (exclude_from_sim no)
  (in_bom yes)
  (on_board yes)
  (dnp no)
  (property "Reference" "D35" (at 143.256 161.29 0) (effects (font (size 1.27 1.27))))
  (property "Value" "LED" (at 139.3825 161.29 0) (effects (font (size 1.27 1.27))))
  (property "Footprint" "LED_THT:LED_D3.0mm" (at 140.97 166.37 0) (effects (font (size 1.27 1.27)) (hide yes)))
  (property "Datasheet" "~" (at 140.97 166.37 0) (effects (font (size 1.27 1.27)) (hide yes)))
  (property "Description" "Light emitting diode" (at 140.97 166.37 0) (effects (font (size 1.27 1.27)) (hide yes)))
  (pin "1")
  (pin "2")
  (instances (project "HT16K33Panel" (path "" (reference "D35") (unit 1))) (project "frontPanel" (path "" (reference "D35") (unit 1)))))
 (symbol
  (lib_id "Device:LED")
  (at 80.01 148.59 0)
  (mirror x)
  (unit 1)
  (exclude_from_sim no)
  (in_bom yes)
  (on_board yes)
  (dnp no)
  (property "Reference" "D17" (at 82.296 143.51 0) (effects (font (size 1.27 1.27))))
  (property "Value" "LED" (at 78.4225 143.51 0) (effects (font (size 1.27 1.27))))
  (property "Footprint" "LED_THT:LED_D3.0mm" (at 80.01 148.59 0) (effects (font (size 1.27 1.27)) (hide yes)))
  (property "Datasheet" "~" (at 80.01 148.59 0) (effects (font (size 1.27 1.27)) (hide yes)))
  (property "Description" "Light emitting diode" (at 80.01 148.59 0) (effects (font (size 1.27 1.27)) (hide yes)))
  (pin "1")
  (pin "2")
  (instances (project "HT16K33Panel" (path "" (reference "D17") (unit 1))) (project "frontPanel" (path "" (reference "D17") (unit 1)))))
 (symbol
  (lib_id "Device:LED")
  (at 80.01 33.02 0)
  (mirror x)
  (unit 1)
  (exclude_from_sim no)
  (in_bom yes)
  (on_board yes)
  (dnp no)
  (property "Reference" "D4" (at 82.296 27.94 0) (effects (font (size 1.27 1.27))))
  (property "Value" "LED" (at 78.4225 27.94 0) (effects (font (size 1.27 1.27))))
  (property "Footprint" "LED_THT:LED_D3.0mm" (at 80.01 33.02 0) (effects (font (size 1.27 1.27)) (hide yes)))
  (property "Datasheet" "~" (at 80.01 33.02 0) (effects (font (size 1.27 1.27)) (hide yes)))
  (property "Description" "Light emitting diode" (at 80.01 33.02 0) (effects (font (size 1.27 1.27)) (hide yes)))
  (pin "1")
  (pin "2")
  (instances (project "HT16K33Panel" (path "" (reference "D4") (unit 1))) (project "frontPanel" (path "" (reference "D4") (unit 1)))))
 (symbol
  (lib_id "Device:LED")
  (at 140.97 121.92 0)
  (mirror x)
  (unit 1)
  (exclude_from_sim no)
  (in_bom yes)
  (on_board yes)
  (dnp no)
  (property "Reference" "D30" (at 143.256 116.84 0) (effects (font (size 1.27 1.27))))
  (property "Value" "LED" (at 139.3825 116.84 0) (effects (font (size 1.27 1.27))))
  (property "Footprint" "LED_THT:LED_D3.0mm" (at 140.97 121.92 0) (effects (font (size 1.27 1.27)) (hide yes)))
  (property "Datasheet" "~" (at 140.97 121.92 0) (effects (font (size 1.27 1.27)) (hide yes)))
  (property "Description" "Light emitting diode" (at 140.97 121.92 0) (effects (font (size 1.27 1.27)) (hide yes)))
  (pin "1")
  (pin "2")
  (instances (project "HT16K33Panel" (path "" (reference "D30") (unit 1))) (project "frontPanel" (path "" (reference "D30") (unit 1)))))
 (symbol
  (lib_id "Device:LED")
  (at 80.01 59.69 0)
  (mirror x)
  (unit 1)
  (exclude_from_sim no)
  (in_bom yes)
  (on_board yes)
  (dnp no)
  (property "Reference" "D7" (at 82.296 54.61 0) (effects (font (size 1.27 1.27))))
  (property "Value" "LED" (at 78.4225 54.61 0) (effects (font (size 1.27 1.27))))
  (property "Footprint" "LED_THT:LED_D3.0mm" (at 80.01 59.69 0) (effects (font (size 1.27 1.27)) (hide yes)))
  (property "Datasheet" "~" (at 80.01 59.69 0) (effects (font (size 1.27 1.27)) (hide yes)))
  (property "Description" "Light emitting diode" (at 80.01 59.69 0) (effects (font (size 1.27 1.27)) (hide yes)))
  (pin "1")
  (pin "2")
  (instances (project "HT16K33Panel" (path "" (reference "D7") (unit 1))) (project "frontPanel" (path "" (reference "D7") (unit 1)))))
 (symbol
  (lib_id "Device:LED")
  (at 140.97 77.47 0)
  (mirror x)
  (unit 1)
  (exclude_from_sim no)
  (in_bom yes)
  (on_board yes)
  (dnp no)
  (property "Reference" "D25" (at 143.256 72.39 0) (effects (font (size 1.27 1.27))))
  (property "Value" "LED" (at 139.3825 72.39 0) (effects (font (size 1.27 1.27))))
  (property "Footprint" "LED_THT:LED_D3.0mm" (at 140.97 77.47 0) (effects (font (size 1.27 1.27)) (hide yes)))
  (property "Datasheet" "~" (at 140.97 77.47 0) (effects (font (size 1.27 1.27)) (hide yes)))
  (property "Description" "Light emitting diode" (at 140.97 77.47 0) (effects (font (size 1.27 1.27)) (hide yes)))
  (pin "1")
  (pin "2")
  (instances (project "HT16K33Panel" (path "" (reference "D25") (unit 1))) (project "frontPanel" (path "" (reference "D25") (unit 1)))))
 (symbol
  (lib_id "Device:LED")
  (at 80.01 130.81 0)
  (mirror x)
  (unit 1)
  (exclude_from_sim no)
  (in_bom yes)
  (on_board yes)
  (dnp no)
  (property "Reference" "D15" (at 82.296 125.73 0) (effects (font (size 1.27 1.27))))
  (property "Value" "LED" (at 78.4225 125.73 0) (effects (font (size 1.27 1.27))))
  (property "Footprint" "LED_THT:LED_D3.0mm" (at 80.01 130.81 0) (effects (font (size 1.27 1.27)) (hide yes)))
  (property "Datasheet" "~" (at 80.01 130.81 0) (effects (font (size 1.27 1.27)) (hide yes)))
  (property "Description" "Light emitting diode" (at 80.01 130.81 0) (effects (font (size 1.27 1.27)) (hide yes)))
  (pin "1")
  (pin "2")
  (instances (project "HT16K33Panel" (path "" (reference "D15") (unit 1))) (project "frontPanel" (path "" (reference "D15") (unit 1)))))
 (symbol
  (lib_id "Device:LED")
  (at 140.97 95.25 0)
  (mirror x)
  (unit 1)
  (exclude_from_sim no)
  (in_bom yes)
  (on_board yes)
  (dnp no)
  (property "Reference" "D27" (at 143.256 90.17 0) (effects (font (size 1.27 1.27))))
  (property "Value" "LED" (at 139.3825 90.17 0) (effects (font (size 1.27 1.27))))
  (property "Footprint" "LED_THT:LED_D3.0mm" (at 140.97 95.25 0) (effects (font (size 1.27 1.27)) (hide yes)))
  (property "Datasheet" "~" (at 140.97 95.25 0) (effects (font (size 1.27 1.27)) (hide yes)))
  (property "Description" "Light emitting diode" (at 140.97 95.25 0) (effects (font (size 1.27 1.27)) (hide yes)))
  (pin "1")
  (pin "2")
  (instances (project "HT16K33Panel" (path "" (reference "D27") (unit 1))) (project "frontPanel" (path "" (reference "D27") (unit 1)))))
 (symbol
  (lib_id "Device:LED")
  (at 80.01 121.92 0)
  (mirror x)
  (unit 1)
  (exclude_from_sim no)
  (in_bom yes)
  (on_board yes)
  (dnp no)
  (property "Reference" "D14" (at 82.296 116.84 0) (effects (font (size 1.27 1.27))))
  (property "Value" "LED" (at 78.4225 116.84 0) (effects (font (size 1.27 1.27))))
  (property "Footprint" "LED_THT:LED_D3.0mm" (at 80.01 121.92 0) (effects (font (size 1.27 1.27)) (hide yes)))
  (property "Datasheet" "~" (at 80.01 121.92 0) (effects (font (size 1.27 1.27)) (hide yes)))
  (property "Description" "Light emitting diode" (at 80.01 121.92 0) (effects (font (size 1.27 1.27)) (hide yes)))
  (pin "1")
  (pin "2")
  (instances (project "HT16K33Panel" (path "" (reference "D14") (unit 1))) (project "frontPanel" (path "" (reference "D14") (unit 1)))))
 (symbol
  (lib_id "Device:LED")
  (at 140.97 139.7 0)
  (mirror x)
  (unit 1)
  (exclude_from_sim no)
  (in_bom yes)
  (on_board yes)
  (dnp no)
  (property "Reference" "D32" (at 143.256 134.62 0) (effects (font (size 1.27 1.27))))
  (property "Value" "LED" (at 139.3825 134.62 0) (effects (font (size 1.27 1.27))))
  (property "Footprint" "LED_THT:LED_D3.0mm" (at 140.97 139.7 0) (effects (font (size 1.27 1.27)) (hide yes)))
  (property "Datasheet" "~" (at 140.97 139.7 0) (effects (font (size 1.27 1.27)) (hide yes)))
  (property "Description" "Light emitting diode" (at 140.97 139.7 0) (effects (font (size 1.27 1.27)) (hide yes)))
  (pin "1")
  (pin "2")
  (instances (project "HT16K33Panel" (path "" (reference "D32") (unit 1))) (project "frontPanel" (path "" (reference "D32") (unit 1)))))
 (symbol
  (lib_id "Device:LED")
  (at 80.01 50.8 0)
  (mirror x)
  (unit 1)
  (exclude_from_sim no)
  (in_bom yes)
  (on_board yes)
  (dnp no)
  (property "Reference" "D6" (at 82.296 45.72 0) (effects (font (size 1.27 1.27))))
  (property "Value" "LED" (at 78.4225 45.72 0) (effects (font (size 1.27 1.27))))
  (property "Footprint" "LED_THT:LED_D3.0mm" (at 80.01 50.8 0) (effects (font (size 1.27 1.27)) (hide yes)))
  (property "Datasheet" "~" (at 80.01 50.8 0) (effects (font (size 1.27 1.27)) (hide yes)))
  (property "Description" "Light emitting diode" (at 80.01 50.8 0) (effects (font (size 1.27 1.27)) (hide yes)))
  (pin "1")
  (pin "2")
  (instances (project "HT16K33Panel" (path "" (reference "D6") (unit 1))) (project "frontPanel" (path "" (reference "D6") (unit 1)))))
 (symbol
  (lib_id "Device:LED")
  (at 140.97 41.91 0)
  (mirror x)
  (unit 1)
  (exclude_from_sim no)
  (in_bom yes)
  (on_board yes)
  (dnp no)
  (property "Reference" "D21" (at 143.256 36.83 0) (effects (font (size 1.27 1.27))))
  (property "Value" "LED" (at 139.3825 36.83 0) (effects (font (size 1.27 1.27))))
  (property "Footprint" "LED_THT:LED_D3.0mm" (at 140.97 41.91 0) (effects (font (size 1.27 1.27)) (hide yes)))
  (property "Datasheet" "~" (at 140.97 41.91 0) (effects (font (size 1.27 1.27)) (hide yes)))
  (property "Description" "Light emitting diode" (at 140.97 41.91 0) (effects (font (size 1.27 1.27)) (hide yes)))
  (pin "1")
  (pin "2")
  (instances (project "HT16K33Panel" (path "" (reference "D21") (unit 1))) (project "frontPanel" (path "" (reference "D21") (unit 1)))))
 (symbol
  (lib_id "Device:LED")
  (at 140.97 33.02 0)
  (mirror x)
  (unit 1)
  (exclude_from_sim no)
  (in_bom yes)
  (on_board yes)
  (dnp no)
  (property "Reference" "D20" (at 143.256 27.94 0) (effects (font (size 1.27 1.27))))
  (property "Value" "LED" (at 139.3825 27.94 0) (effects (font (size 1.27 1.27))))
  (property "Footprint" "LED_THT:LED_D3.0mm" (at 140.97 33.02 0) (effects (font (size 1.27 1.27)) (hide yes)))
  (property "Datasheet" "~" (at 140.97 33.02 0) (effects (font (size 1.27 1.27)) (hide yes)))
  (property "Description" "Light emitting diode" (at 140.97 33.02 0) (effects (font (size 1.27 1.27)) (hide yes)))
  (pin "1")
  (pin "2")
  (instances (project "HT16K33Panel" (path "" (reference "D20") (unit 1))) (project "frontPanel" (path "" (reference "D20") (unit 1)))))
 (symbol
  (lib_id "Device:LED")
  (at 80.01 77.47 0)
  (mirror x)
  (unit 1)
  (exclude_from_sim no)
  (in_bom yes)
  (on_board yes)
  (dnp no)
  (property "Reference" "D9" (at 82.296 72.39 0) (effects (font (size 1.27 1.27))))
  (property "Value" "LED" (at 78.4225 72.39 0) (effects (font (size 1.27 1.27))))
  (property "Footprint" "LED_THT:LED_D3.0mm" (at 80.01 77.47 0) (effects (font (size 1.27 1.27)) (hide yes)))
  (property "Datasheet" "~" (at 80.01 77.47 0) (effects (font (size 1.27 1.27)) (hide yes)))
  (property "Description" "Light emitting diode" (at 80.01 77.47 0) (effects (font (size 1.27 1.27)) (hide yes)))
  (pin "1")
  (pin "2")
  (instances (project "HT16K33Panel" (path "" (reference "D9") (unit 1))) (project "frontPanel" (path "" (reference "D9") (unit 1))))))
